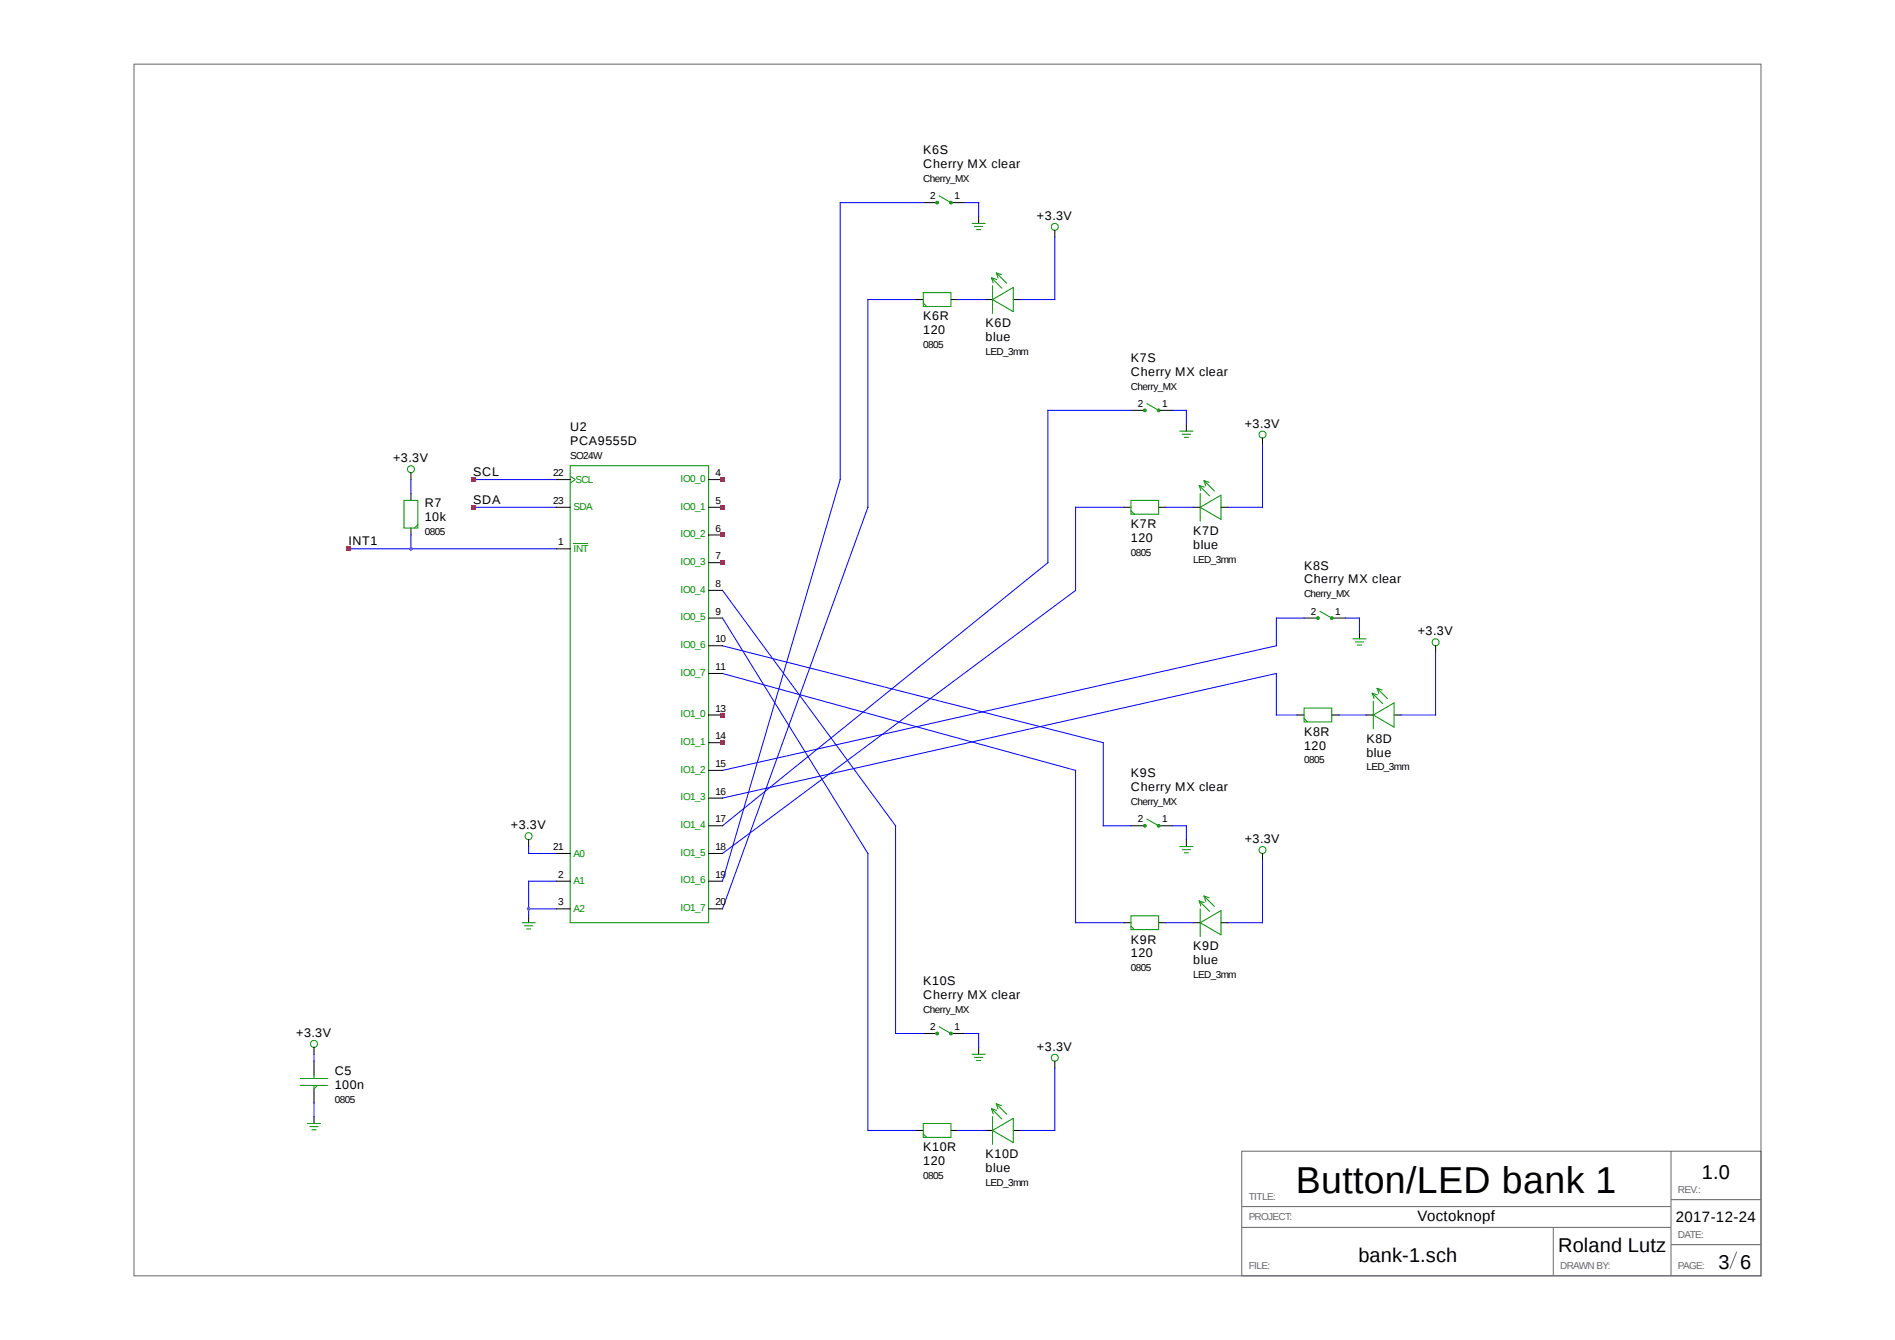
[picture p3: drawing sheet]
<svg xmlns="http://www.w3.org/2000/svg" width="297mm" height="210mm" viewBox="0 0 297 210" stroke-linecap="round" stroke-linejoin="round" font-family="sans-serif">
<path d="M21 10.1h255v189.8h-255zM194.6 192.4h67.3M194.6 189.1h67.3M194.6 180.4h81.4v19.5h-81.4zM243.4 192.4v7.5M261.9 180.4v19.5M261.9 195.1h14.1M261.9 188h14.1M272.2 196.1l-1.1 2.8" fill="none" stroke="#666" stroke-width=".16"/>
<g fill="none" stroke="#008b00" stroke-width=".16">
<path d="M147.1 30.7l1.9 1.1M152.3 35h2.2M152.7 35.5h1.4M153 36h.8M144.7 45.9h4.3v2.1h-4.3zM144.7 47.5l.5 .5M155.4 43.5l.3 .8M155.4 43.5l.8 .3M155.4 43.5l1.6 1.7M155.6 46.9l3.2-1.9v3.8zM155.6 44.8v4.3M156.1 42.8l1.7 1.6"/>
<path d="M156.1 42.8l.3 .8M156.1 42.8l.9 .2M63.3 78.4h2.2v4.4h-2.2zM89.4 73h21.7v71.6h-21.7zM89.4 74.6l.8 .6-.8 .5M177.3 78.4h4.3v2.2h-4.3zM179.7 63.2l1.9 1.1M184.8 67.6h2.2M185.2 68.1h1.4M185.6 68.5h.7M187.9 76.1l.3 .8M187.9 76.1l.9 .3"/>
<path d="M187.9 76.1l1.7 1.6M188.1 79.5l3.3-1.9v3.8zM188.1 77.3v4.4M188.7 75.3l1.6 1.6M188.7 75.3l.3 .8M188.7 75.3l.8 .3M65.5 82.2l-.6 .6M89.9 85.1h2.3M177.3 80l.5 .6M206.8 95.8l1.9 1.1M204.4 111h4.3v2.1h-4.3zM204.4 112.6l.5 .5"/>
<path d="M212 100.1h2.1M212.4 100.6h1.4M212.7 101.1h.7M215.1 108.6l.2 .8M215.1 108.6l.8 .3M215.1 108.6l1.6 1.7M215.2 112.1l3.3-1.9v3.8zM215.2 109.9v4.3M215.8 107.9l1.7 1.6M215.8 107.9l.3 .8M215.8 107.9l.8 .2M179.7 128.3l1.9 1.1"/>
<path d="M184.8 132.7h2.2M185.2 133.2h1.4M185.6 133.6h.7M81.8 144.6h2.1M82.1 145.1h1.5M82.5 145.6h.7M177.3 143.5h4.3v2.2h-4.3zM177.3 145.1l.5 .6M187.9 141.2l.3 .8M187.9 141.2l.9 .3M187.9 141.2l1.7 1.6M188.1 144.6l3.3-1.9v3.8z"/>
<path d="M188.1 142.4v4.4M188.7 140.4l1.6 1.7M188.7 140.4l.3 .8M188.7 140.4l.8 .3M47 170.1h4.4M47 169h4.4M48.1 176.1h2.2M48.5 176.6h1.4M48.8 177.1h.8M49.2 168.5v.5M49.2 170.1v.5l.6-.5M144.7 176.1h4.3v2.1h-4.3z"/>
<path d="M144.7 177.7l.5 .5M147.1 160.9l1.9 1.1M152.3 165.2h2.2M152.7 165.7h1.4M153 166.2h.8M155.4 173.7l.3 .9M155.4 173.7l.8 .3M155.4 173.7l1.6 1.7M155.6 177.2l3.2-1.9v3.8zM155.6 175v4.3M156.1 173l1.7 1.6M156.1 173l.3 .8"/>
<path d="M156.1 173l.9 .3"/>
<circle cx="165.3" cy="35.6" r=".55"/>
<circle cx="64.4" cy="73.5" r=".55"/>
<circle cx="197.9" cy="68.1" r=".55"/>
<circle cx="225" cy="100.7" r=".55"/>
<circle cx="82.8" cy="131" r=".55"/>
<circle cx="197.9" cy="133.2" r=".55"/>
<circle cx="49.2" cy="163.6" r=".55"/>
<circle cx="165.3" cy="165.8" r=".55"/>
</g>
<g fill="none" stroke="#000" stroke-width=".16">
<path d="M144.7 31.8h2.2M149 31.8h2.2M153.4 33.9v1.1M165.3 36.1v1.1M143.6 46.9h1.1M149 46.9h1.1M154.5 46.9h1.1M158.8 46.9h1.1M64.4 74.1v1.1M64.4 77.3v1.1M87.2 79.5h2.2M87.2 75.2h2.2"/>
<path d="M111.1 79.5h2.1M111.1 75.2h2.1M176.2 79.5h1.1M177.3 64.3h2.1M181.6 79.5h1.1M181.6 64.3h2.2M185.9 66.5v1.1M187 79.5h1.1M191.4 79.5h1M197.9 68.6v1.1M64.4 82.8v1M87.2 86h2.2"/>
<path d="M111.1 83.8h2.1M111.1 88.2h2.1M111.1 96.9h2.1M111.1 92.5h2.1M204.4 96.9h2.2M208.7 96.9h2.2M213.1 99v1.1M111.1 112.1h2.1M111.1 116.4h2.1M111.1 105.5h2.1M111.1 101.2h2.1M203.3 112.1h1.1"/>
<path d="M208.7 112.1h1.1M214.1 112.1h1.1M218.5 112.1h1.1M225 101.2v1.1M82.9 131.6v1.1M87.2 133.8h2.2M87.2 138.1h2.2M111.1 133.8h2.1M111.1 138.1h2.1M111.1 120.7h2.1M111.1 125.1h2.1M111.1 129.4h2.1"/>
<path d="M177.3 129.4h2.1M181.6 129.4h2.2M185.9 131.6v1.1M197.9 133.8v1M82.9 143.5v1.1M87.2 142.4h2.2M111.1 142.4h2.1M176.2 144.6h1.1M181.6 144.6h1.1M187 144.6h1.1M191.4 144.6h1M49.2 164.1v1.1"/>
<path d="M49.2 166.3v2.2M49.2 170.6v2.2M49.2 175v1.1M143.6 177.2h1.1M144.7 162h2.2M149 162h2.2M149 177.2h1.1M153.4 164.1v1.1M154.5 177.2h1.1M158.8 177.2h1.1M165.3 166.3v1.1"/>
</g>
<g fill="none" stroke="#00f" stroke-width=".16">
<path d="M144.7 31.8h-13v43.4l-18.5 62.9M151.2 31.8h2.2v2.1M165.3 37.2v9.7h-5.4M143.6 46.9h-7.6v32.6l-22.8 62.9M150.1 46.9h4.4M64.4 75.2v2.1M74.2 75.2h13M74.2 79.5h13M176.2 79.5h-7.6v13l-55.4 41.3M177.3 64.3h-13.1v23.9l-51 41.2M182.7 79.5h4.3M183.8 64.3h2.1v2.2"/>
<path d="M197.9 69.7v9.8h-5.5M54.6 86h32.6M64.4 83.8v2.2M113.2 96.9l22.8 36.9v43.4h7.6M113.2 92.5l27.2 36.9v32.6h4.3M204.4 96.9h-4.4v4.3l-86.8 19.5M210.9 96.9h2.2v2.1M113.2 105.5l55.4 15.2v23.9h7.6M113.2 101.2l59.7 15.2v13h4.4M203.3 112.1h-3.3v-6.6l-86.8 19.6M209.8 112.1h4.3M225 102.3v9.8h-5.4"/>
<path d="M82.9 132.7v1.1h4.3M87.2 138.1h-4.3v5.4M183.8 129.4h2.1v2.2M197.9 134.8v9.8h-5.5M82.9 142.4h4.3M182.7 144.6h4.3M49.2 165.2v1.1M49.2 172.8v2.2M150.1 177.2h4.4M151.2 162h2.2v2.1M165.3 167.4v9.8h-5.4"/>
</g>
<g fill="#008b00" stroke="#008b00" stroke-width=".16">
<path d="M146.7 31.6h.3v.3h-.3z"/>
<path d="M148.9 31.6h.3v.3h-.3z"/>
<path d="M179.3 64.1h.3v.4h-.3z"/>
<path d="M181.4 64.1h.3v.4h-.3z"/>
<path d="M206.4 96.7h.3v.3h-.3z"/>
<path d="M208.6 96.7h.3v.3h-.3z"/>
<path d="M179.3 129.3h.3v.3h-.3z"/>
<path d="M181.4 129.3h.3v.3h-.3z"/>
<path d="M146.7 161.8h.3v.3h-.3z"/>
<path d="M148.9 161.8h.3v.3h-.3z"/>
</g>
<path d="M82.7 142.2h.3l.1 .2-.1 .2h-.3l-.1-.2z" fill="#a020f0"/>
<g fill="#f00">
<path d="M73.8 74.8h.7v.7h-.7z"/>
<path d="M73.8 79.2h.7v.6h-.7z"/>
</g>
<path d="M64.2 85.8h.4l.1 .2-.1 .2h-.4l-.1-.2z" fill="#a020f0"/>
<path d="M54.3 85.7h.7v.6h-.7z" fill="#f00"/>
<path d="M64.2 85.8h.4l.1 .2-.1 .2h-.4l-.1-.2z" fill="#a020f0"/>
<g fill="#f00">
<path d="M112.9 111.7h.7v.7h-.7z"/>
<path d="M112.9 116.1h.7v.6h-.7z"/>
<path d="M112.9 74.8h.7v.7h-.7z"/>
<path d="M112.9 79.2h.7v.6h-.7z"/>
<path d="M112.9 83.5h.7v.7h-.7z"/>
<path d="M112.9 87.9h.7v.6h-.7z"/>
</g>
<text font-size="5.9" x="203.1" y="186.9">Button/LED bank 1</text>
<g font-size="3.1">
<text x="266.7" y="184.8">1.0</text>
<text x="212.9" y="197.8">bank-1.sch</text>
<text x="244.2" y="196.2">Roland Lutz</text>
<text x="269.3" y="198.9">3 6</text>
</g>
<g font-size="2.4">
<text x="222.1" y="191.4">Voctoknopf</text>
<text x="262.6" y="191.6">2017-12-24</text>
</g>
<g font-size="2">
<text x="144.7" y="24.2">K6S</text>
<text x="144.7" y="26.3">Cherry MX clear</text>
<text x="162.5" y="34.5">+3.3V</text>
<text x="144.7" y="50.2">K6R</text>
<text x="144.7" y="52.4">120</text>
<text x="154.5" y="51.3">K6D</text>
<text x="154.5" y="53.5">blue</text>
<text x="177.3" y="56.7">K7S</text>
<text x="177.3" y="58.9">Cherry MX clear</text>
<text x="89.4" y="67.6">U2</text>
<text x="89.4" y="69.7">PCA9555D</text>
<text x="195.1" y="67">+3.3V</text>
<text x="61.6" y="72.4">+3.3V</text>
<text x="74.2" y="74.6">SCL</text>
<text x="66.6" y="79.5">R7</text>
<text x="66.6" y="81.7">10k</text>
<text x="74.2" y="79">SDA</text>
<text x="177.3" y="82.8">K7R</text>
<text x="187" y="83.8">K7D</text>
<text x="54.6" y="85.5">INT1</text>
<text x="177.3" y="84.9">120</text>
<text x="187" y="86">blue</text>
<text x="204.4" y="89.3">K8S</text>
<text x="204.4" y="91.4">Cherry MX clear</text>
<text x="222.2" y="99.6">+3.3V</text>
<text x="204.4" y="115.3">K8R</text>
<text x="204.4" y="117.5">120</text>
<text x="214.1" y="116.4">K8D</text>
<text x="214.1" y="118.6">blue</text>
<text x="177.3" y="121.8">K9S</text>
<text x="177.3" y="124">Cherry MX clear</text>
<text x="80.1" y="130">+3.3V</text>
<text x="195.1" y="132.1">+3.3V</text>
<text x="177.3" y="147.9">K9R</text>
<text x="187" y="148.9">K9D</text>
<text x="144.7" y="154.4">K10S</text>
<text x="177.3" y="150">120</text>
<text x="187" y="151.1">blue</text>
<text x="144.7" y="156.5">Cherry MX clear</text>
<text x="46.4" y="162.5">+3.3V</text>
<text x="162.5" y="164.7">+3.3V</text>
<text x="52.5" y="168.5">C5</text>
<text x="52.5" y="170.6">100n</text>
<text x="144.7" y="180.4">K10R</text>
<text x="144.7" y="182.6">120</text>
<text x="154.5" y="181.5">K10D</text>
<text x="154.5" y="183.7">blue</text>
</g>
<g font-size="1.6">
<text x="144.7" y="28.5">Cherry_MX</text>
<text x="145.8" y="31.2">2</text>
<text x="149.6" y="31.2">1</text>
<text x="144.7" y="54.5">0805</text>
<text x="154.5" y="55.6">LED_3mm</text>
<text x="177.3" y="61.1">Cherry_MX</text>
<text x="178.3" y="63.8">2</text>
<text x="182.1" y="63.8">1</text>
<text x="89.4" y="71.9">SO24W</text>
<text x="86.7" y="74.6">22</text>
<text x="112.1" y="74.6">4</text>
<text x="66.6" y="83.8">0805</text>
<text x="86.7" y="79">23</text>
<text x="112.1" y="79">5</text>
<text x="112.1" y="83.3">6</text>
<text x="87.5" y="85.5">1</text>
<text x="112.1" y="87.6">7</text>
<text x="177.3" y="87.1">0805</text>
<text x="187" y="88.2">LED_3mm</text>
<text x="112.1" y="92">8</text>
<text x="204.4" y="93.6">Cherry_MX</text>
<text x="112.1" y="100.7">10</text>
<text x="112.1" y="96.3">9</text>
<text x="205.5" y="96.3">2</text>
<text x="209.3" y="96.3">1</text>
<text x="112.1" y="105">11</text>
<text x="112.1" y="111.5">13</text>
<text x="112.1" y="115.9">14</text>
<text x="204.4" y="119.6">0805</text>
<text x="112.1" y="120.2">15</text>
<text x="112.1" y="124.5">16</text>
<text x="214.1" y="120.7">LED_3mm</text>
<text x="112.1" y="128.9">17</text>
<text x="177.3" y="126.2">Cherry_MX</text>
<text x="178.3" y="128.9">2</text>
<text x="182.1" y="128.9">1</text>
<text x="86.7" y="133.2">21</text>
<text x="87.5" y="137.6">2</text>
<text x="112.1" y="137.6">19</text>
<text x="112.1" y="133.2">18</text>
<text x="87.5" y="141.9">3</text>
<text x="112.1" y="141.9">20</text>
<text x="177.3" y="152.2">0805</text>
<text x="187" y="153.3">LED_3mm</text>
<text x="144.7" y="158.7">Cherry_MX</text>
<text x="145.8" y="161.4">2</text>
<text x="149.6" y="161.4">1</text>
<text x="52.5" y="172.8">0805</text>
<text x="144.7" y="184.8">0805</text>
<text x="154.5" y="185.8">LED_3mm</text>
</g>
<g font-size="1.6" fill="#008b00">
<text x="90.2" y="75.6">SCL</text>
<text x="106.7" y="75.5">IO0_0</text>
<text x="89.9" y="80">SDA</text>
<text x="106.7" y="79.9">IO0_1</text>
<text x="89.9" y="86.5">INT</text>
<text x="106.7" y="84.2">IO0_2</text>
<text x="106.7" y="88.5">IO0_3</text>
<text x="106.7" y="92.9">IO0_4</text>
<text x="106.7" y="101.6">IO0_6</text>
<text x="106.7" y="97.2">IO0_5</text>
<text x="106.7" y="105.9">IO0_7</text>
<text x="106.7" y="112.4">IO1_0</text>
<text x="106.7" y="116.7">IO1_1</text>
<text x="106.7" y="121.1">IO1_2</text>
<text x="106.7" y="125.4">IO1_3</text>
<text x="106.7" y="129.8">IO1_4</text>
<text x="89.9" y="134.2">A0</text>
<text x="106.7" y="134.1">IO1_5</text>
<text x="89.9" y="138.6">A1</text>
<text x="89.9" y="142.9">A2</text>
<text x="106.7" y="142.8">IO1_7</text>
<text x="106.7" y="138.4">IO1_6</text>
</g>
<g font-size="1.6" fill="#666">
<text x="195.7" y="188">TITLE:</text>
<text x="195.7" y="191.3">PROJECT:</text>
<text x="263" y="186.9">REV.:</text>
<text x="263" y="194">DATE:</text>
<text x="195.7" y="198.9">FILE:</text>
<text x="244.5" y="198.9">DRAWN BY:</text>
<text x="263" y="198.9">PAGE:</text>
</g>
</svg>
